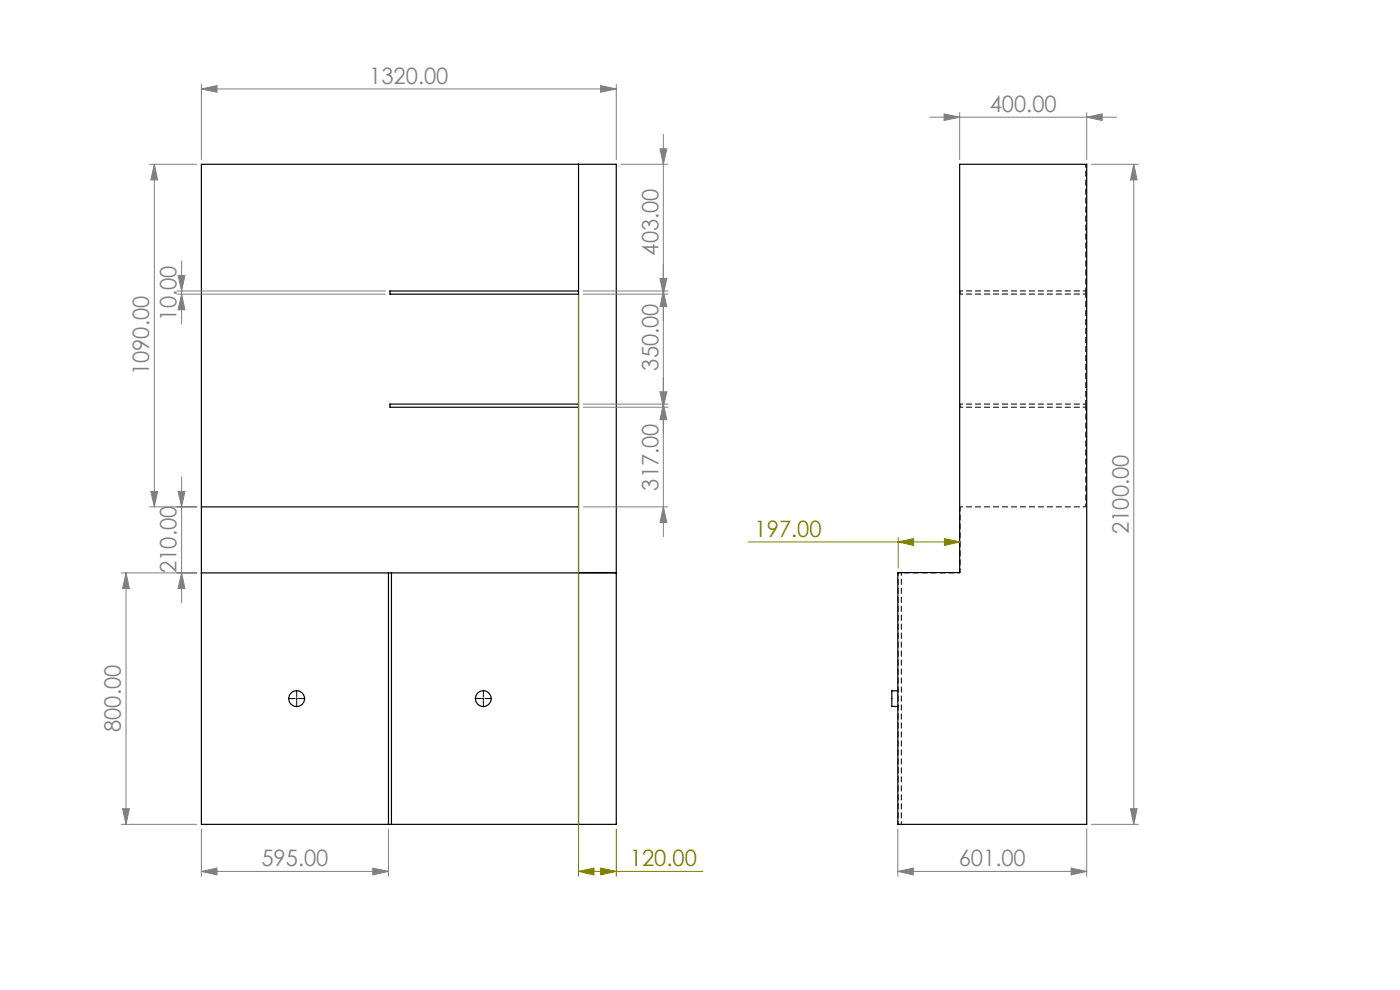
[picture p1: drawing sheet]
<svg xmlns="http://www.w3.org/2000/svg" width="297mm" height="210mm" viewBox="0 0 297 210" stroke-linecap="round" stroke-linejoin="round" font-family="sans-serif">
<g fill="none" stroke="#000" stroke-width=".25">
<path d="M42.7 34.8h88v140.1h-88zM122.7 34.8v140.1M203.6 34.8h26.9v140.1h-40v-53.4h13.1zM122.7 61.7h-40v.7h40M122.7 85.7h-40v.7h40M42.7 107.5h80M42.7 121.5h88M82.4 121.5v53.4M83 121.5v53.4M122.7 121.5h8M190.5 146.5h-1.3v3.4h1.3"/>
<circle cx="62.9" cy="148.2" r="1.67"/>
<circle cx="102.5" cy="148.2" r="1.68"/>
</g>
<path d="M203.7 121.5h-13.2" fill="none" stroke="#000" stroke-width=".21" stroke-dasharray="1.3 .6" stroke-dashoffset=".7" stroke-linecap="butt"/>
<path d="M203.7 62.4h26.6M203.7 61.7h26.6M203.7 85.7h26.6M203.7 86.4h26.6M203.7 107.5h26.6M190.5 121.5v53.3M191.2 174.8v-53.3" fill="none" stroke="#000" stroke-width=".21" stroke-dasharray="1.3 .6" stroke-dashoffset=".6" stroke-linecap="butt"/>
<path d="M203.7 61.7v.7M230.3 61.7v.7M203.7 85.7v.7M230.3 85.7v.7M203.7 107.5v14" fill="none" stroke="#000" stroke-width=".21" stroke-dasharray="1.3 .6" stroke-dashoffset=".3" stroke-linecap="butt"/>
<path d="M230.3 34.8v26.9M230.3 86.4v21.1" fill="none" stroke="#000" stroke-width=".21" stroke-dasharray="1.3 .6" stroke-dashoffset=".5" stroke-linecap="butt"/>
<path d="M230.3 62.4v23.3" fill="none" stroke="#000" stroke-width=".21" stroke-dasharray="1.3 .6" stroke-dashoffset=".4" stroke-linecap="butt"/>
<path d="M122.7 62.7v123.2M158.8 115h44.9M190.5 114v6.5M190.5 115l3.3-.7v1.4zM200.3 114.3l3.4 .7-3.4 .7zM130.7 175.9v10M122.7 184.8l3.3-.7v1.5zM122.7 184.8h26.4M127.4 184.1l3.3 .7-3.3 .8z" fill="none" stroke="#808000" stroke-width=".21"/>
<g fill="none" stroke="#808080" stroke-width=".21">
<path d="M42.7 18.9l3.3-.7v1.4zM42.7 17.9v16M42.7 18.9h88M127.4 18.2l3.3 .7-3.3 .7zM130.7 17.9v16M31.7 34.8h10M32.7 34.8l.7 3.4h-1.4zM32.7 34.8v72.7M131.7 34.8h10M140 31.6h1.5l-.8 3.2zM140.7 28.5v85.4M197.2 24.9h39.7"/>
<path d="M200.3 24.2l3.3 .7-3.3 .7zM203.6 23.9v10M230.5 24.9l3.3-.7v1.4zM230.5 23.9v10M231.5 34.8h10M240.5 34.8l.7 3.4h-1.4zM240.5 34.8v140.1M37.8 58.4h1.4l-.7 3.3zM38.5 55.4v13.3M140 59.1h1.5l-.8 3.3zM37.5 61.7h44.2M37.5 62.4h44.2"/>
<path d="M38.5 62.4l.7 3.3h-1.4zM123.7 61.7h18M123.7 62.4h18M140.7 61.7l.8 3.3h-1.5zM123.7 86.4h18M123.7 85.7h18M140 83.1h1.5l-.8 3.3zM140.7 85.7l.8 3.3h-1.5zM31.7 107.5h10M32 104.2h1.4l-.7 3.3zM37.8 104.2h1.4l-.7 3.3zM38.5 101.2v26.7"/>
<path d="M123.7 107.5h18M140.7 107.5l.8 3.3h-1.5zM25.7 121.5h16M26.7 121.5l.7 3.3h-1.4zM26.7 121.5v53.4M38.5 121.5l.7 3.3h-1.4zM25.7 174.9h16M26 171.5h1.4l-.7 3.4zM42.7 175.9v10M82.4 175.9v10M190.5 175.9v10M230.5 175.9v10"/>
<path d="M231.5 174.9h10M239.8 171.5h1.4l-.7 3.4zM42.7 184.8l3.3-.7v1.5zM42.7 184.8h39.7M79.1 184.1l3.3 .7-3.3 .8zM190.5 184.8l3.2-.7v1.5zM190.5 184.8h40M227.2 184.1l3.3 .7-3.3 .8z"/>
</g>
<path d="M62.6 148.2h-1.5M62.9 147.8v-1.5M62.9 148.5v1.5M63.3 148.2h1.5M102.2 148.2h-1.5M102.5 147.8v-1.5M102.5 148.5v1.5M102.9 148.2h1.5" fill="none" stroke="#000" stroke-width=".21" stroke-dasharray="15.2 1.3 1.3 1.3" stroke-linecap="butt"/>
<path d="M62.8 148.2h.3M62.9 148v.4M102.4 148.2h.3M102.5 148v.4" fill="none" stroke="#000" stroke-width=".21"/>
<g fill="#808000">
<path d="M200.3 114.3l3.4 .7-3.4 .7zM190.5 115l3.3-.7v1.4z"/>
<path d="M122.7 184.8l3.3-.7v1.5zM127.4 184.1l3.3 .7-3.3 .8z"/>
</g>
<g fill="#808080">
<path d="M200.3 24.2l3.3 .7-3.3 .7zM230.5 24.9l3.3-.7v1.4z"/>
<path d="M190.5 184.8l3.2-.7v1.5zM227.2 184.1l3.3 .7-3.3 .8z"/>
<path d="M42.7 184.8l3.3-.7v1.5zM79.1 184.1l3.3 .7-3.3 .8z"/>
<path d="M140.7 107.5l.8 3.3h-1.5zM140 83.1h1.5l-.8 3.3zM140.7 61.7l.8 3.3h-1.5zM140 31.6h1.5l-.8 3.2z"/>
<path d="M140.7 85.7l.8 3.3h-1.5zM140 59.1h1.5l-.8 3.3z"/>
<path d="M37.8 58.4h1.4l-.7 3.3zM38.5 62.4l.7 3.3h-1.4zM32.7 34.8l.7 3.4h-1.4zM32 104.2h1.4l-.7 3.3zM37.8 104.2h1.4l-.7 3.3zM38.5 121.5l.7 3.3h-1.4zM26.7 121.5l.7 3.3h-1.4zM26 171.5h1.4l-.7 3.4zM240.5 34.8l.7 3.4h-1.4zM239.8 171.5h1.4l-.7 3.4z"/>
<path d="M42.7 18.9l3.3-.7v1.4zM127.4 18.2l3.3 .7-3.3 .7z"/>
</g>
<g font-size="4.8" fill="#808080">
<text x="78.3" y="17.8">1320.00</text>
<text x="210" y="23.8">400.00</text>
<text x="139.7" y="54.2" transform="rotate(-90 139.7 54.2)">403.00</text>
<text x="37.5" y="68" transform="rotate(-90 37.5 68)">10.00</text>
<text x="31.7" y="79.6" transform="rotate(-90 31.7 79.6)">1090.00</text>
<text x="139.7" y="78.6" transform="rotate(-90 139.7 78.6)">350.00</text>
<text x="139.7" y="104.1" transform="rotate(-90 139.7 104.1)">317.00</text>
<text x="239.5" y="113.2" transform="rotate(-90 239.5 113.2)">2100.00</text>
<text x="37.5" y="121.5" transform="rotate(-90 37.5 121.5)">210.00</text>
<text x="25.7" y="155.3" transform="rotate(-90 25.7 155.3)">800.00</text>
<text x="55.5" y="183.8">595.00</text>
<text x="203.4" y="183.8">601.00</text>
</g>
<g font-size="4.8" fill="#808000">
<text x="160.1" y="113.9">197.00</text>
<text x="133.6" y="183.8">120.00</text>
</g>
</svg>
